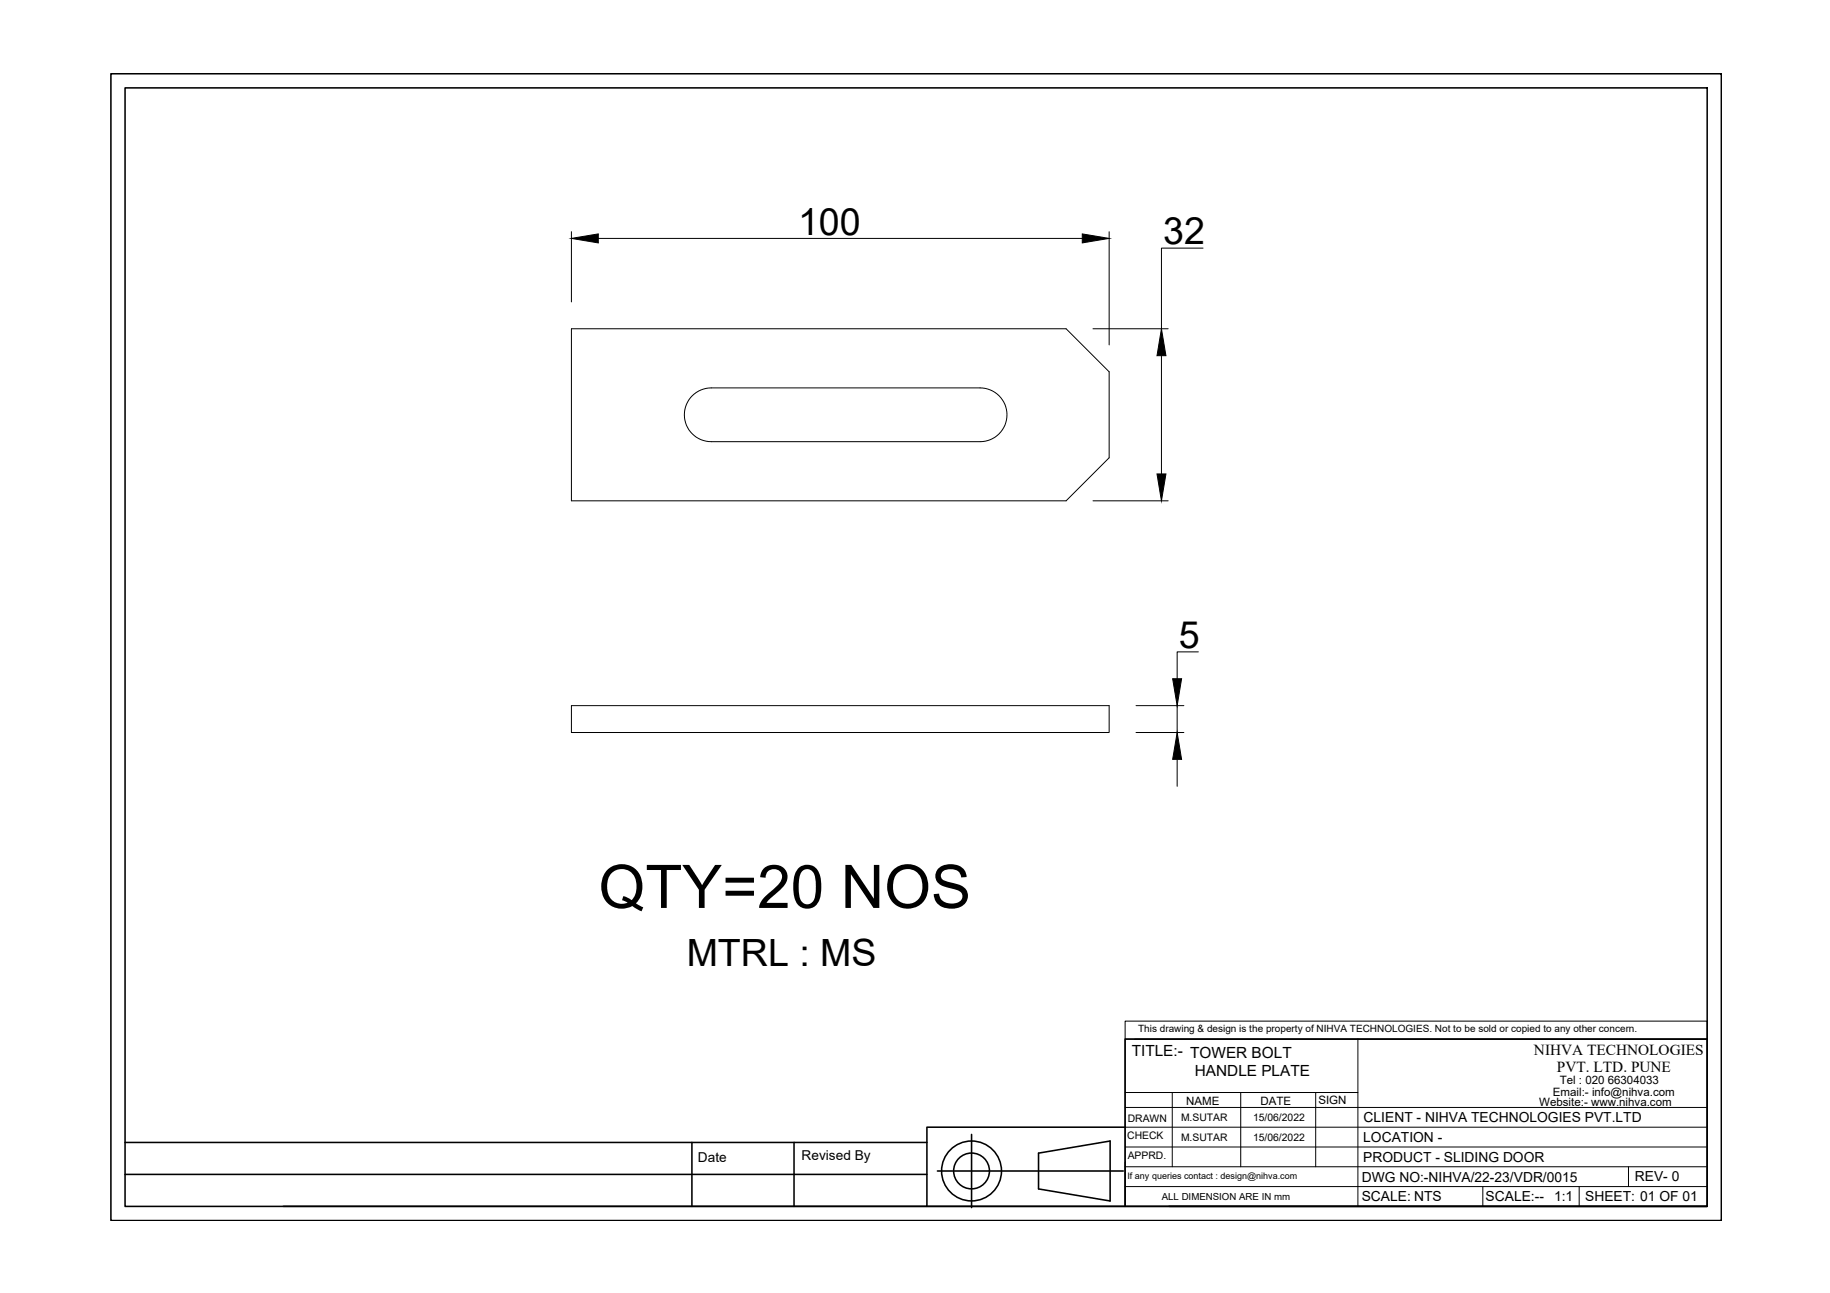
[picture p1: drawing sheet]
<svg xmlns="http://www.w3.org/2000/svg" width="297mm" height="210mm" viewBox="0 0 297 210" stroke-linecap="round" stroke-linejoin="round" font-family="sans-serif">
<!-- layer: center -->
<g fill="none" stroke="#000" stroke-width=".16">
<path d="M92.8 37.6v11.4M97.1 38.7h78.6M180 37.6v18.4M92.8 53.4h80.2l7 7v13.9l-7 7h-80.2zM177.4 53.4h12.2M188.5 57.7v19.2M195.3 40.3h-6.8v13.1M112.4 64.3a4.4 4.4 0 0 1 3-1.3h43.7a4.4 4.4 0 0 1 4.3 4.3 4.4 4.4 0 0 1-4.3 4.4h-43.7a4.4 4.4 0 0 1-4-2.7 4.4 4.4 0 0 1 1-4.7zM177.4 81.3h12.2M92.8 114.6h87.2v4.3h-87.2zM184.4 114.6h7.8M184.4 118.9h7.8"/>
<path d="M191.1 114.6v4.3M194.5 105.8h-3.4v4.4M191.1 123.3v4.3"/>
</g>
<path d="M92.8 38.7l4.3-.7v1.4zM175.7 38l4.3 .7-4.3 .7zM188.5 53.4l.8 4.3h-1.5zM187.8 76.9h1.5l-.8 4.4zM190.3 110.2h1.5l-.7 4.4zM191.1 118.9l.7 4.4h-1.5z" fill="#000" stroke="#000" stroke-width=".16"/>
<!-- layer: 0 -->
<g fill="none" stroke="#000" stroke-width=".25">
<path d="M18 12h261.4v186.1h-261.4zM20.3 14.3h256.8v181.5h-256.8zM182.6 168.7h94.5v27.1h-94.5zM20.3 190.6h130.2M20.3 185.5h130.2M112.3 185.5v10.3M128.9 185.5v10.3M150.5 195.8h32.1M152.2 190.1h30.1M157.7 184.2v11.8M168.6 187.2l11.6-2v9.8l-11.6-2zM182.6 183h-32.1v12.8h-104.5"/>
<path d="M189.8 195.8h87.3"/>
<circle cx="157.7" cy="190.1" r="4.9"/>
<circle cx="157.7" cy="190.1" r="2.91"/>
</g>
<g fill="none" stroke="#000" stroke-width=".16">
<path d="M182.6 165.8h94.5v2.9h-94.5zM182.6 179.8h94.5M182.6 168.7v27.1M182.6 177.4h37.8M184.2 168.7h92.9M190.3 177.4v12M201.4 177.4v12M213.6 177.4v12M220.4 168.7v27.1M182.6 189.4h94.5M182.6 186.2h94.5M182.6 183h94.5"/>
<path d="M182.6 192.6h94.5M240.7 192.6v3.2M256.3 192.6v3.2M264.3 189.4v3.2"/>
</g>
<text font-size="9.8" x="97.2" y="147.4">QTY=20 NOS</text>
<g font-size="6.1">
<text x="129.5" y="38.1">100</text>
<text x="188.8" y="39.7">32</text>
<text x="191.4" y="105.2">5</text>
<text x="111.5" y="156.9">MTRL : MS</text>
</g>
<g font-size="2.5">
<text x="183.7" y="171.4">TITLE:- TOWER BOLT</text>
<text x="249" y="171.3">NIHVA TECHNOLOGIES</text>
<text x="193.9" y="174.7">HANDLE PLATE</text>
<text x="252.7" y="174.1">PVT. LTD. PUNE</text>
</g>
<g font-size="2.2">
<text x="221.3" y="185.4">LOCATION -</text>
<text x="221.3" y="182.2">CLIENT - NIHVA TECHNOLOGIES PVT.LTD</text>
<text x="113.3" y="188.6">Date</text>
<text x="130.1" y="188.3">Revised By</text>
<text x="221" y="191.9">DWG NO:-NIHVA/22-23/VDR/0015</text>
<text x="221.3" y="188.6">PRODUCT - SLIDING DOOR</text>
<text x="265.4" y="191.8">REV- 0</text>
<text x="221" y="195">SCALE: NTS</text>
<text x="241.1" y="195">SCALE:--</text>
<text x="252.2" y="195">1:1</text>
<text x="257.3" y="195">SHEET: 01 OF 01</text>
</g>
<g font-size="1.9">
<text x="192.5" y="179.3">NAME</text>
<text x="204.6" y="179.4">DATE</text>
<text x="214" y="179.2">SIGN</text>
<text x="249.8" y="179.6">Website:- www.nihva.com</text>
<text x="252.1" y="177.8">Email:- info@nihva.com</text>
<text x="253.2" y="176">Tel : 020 66304033</text>
</g>
<g font-size="1.7">
<text x="183" y="184.9">CHECK</text>
<text x="183" y="182.1">DRAWN</text>
<text x="191.7" y="185.2">M.SUTAR</text>
<text x="191.7" y="182">M.SUTAR</text>
<text x="203.4" y="182">15/06/2022</text>
<text x="203.4" y="185.2">15/06/2022</text>
<text x="183" y="188.1">APPRD.</text>
</g>
<g font-size="1.6">
<text x="184.7" y="167.6">This drawing &amp; design is the property of NIHVA TECHNOLOGIES. Not to be sold or copied to any other concern.</text>
<text x="188.6" y="194.8">ALL DIMENSION ARE IN mm</text>
</g>
<text font-size="1.5" x="183" y="191.4">If any queries contact : design@nihva.com</text>
</svg>
